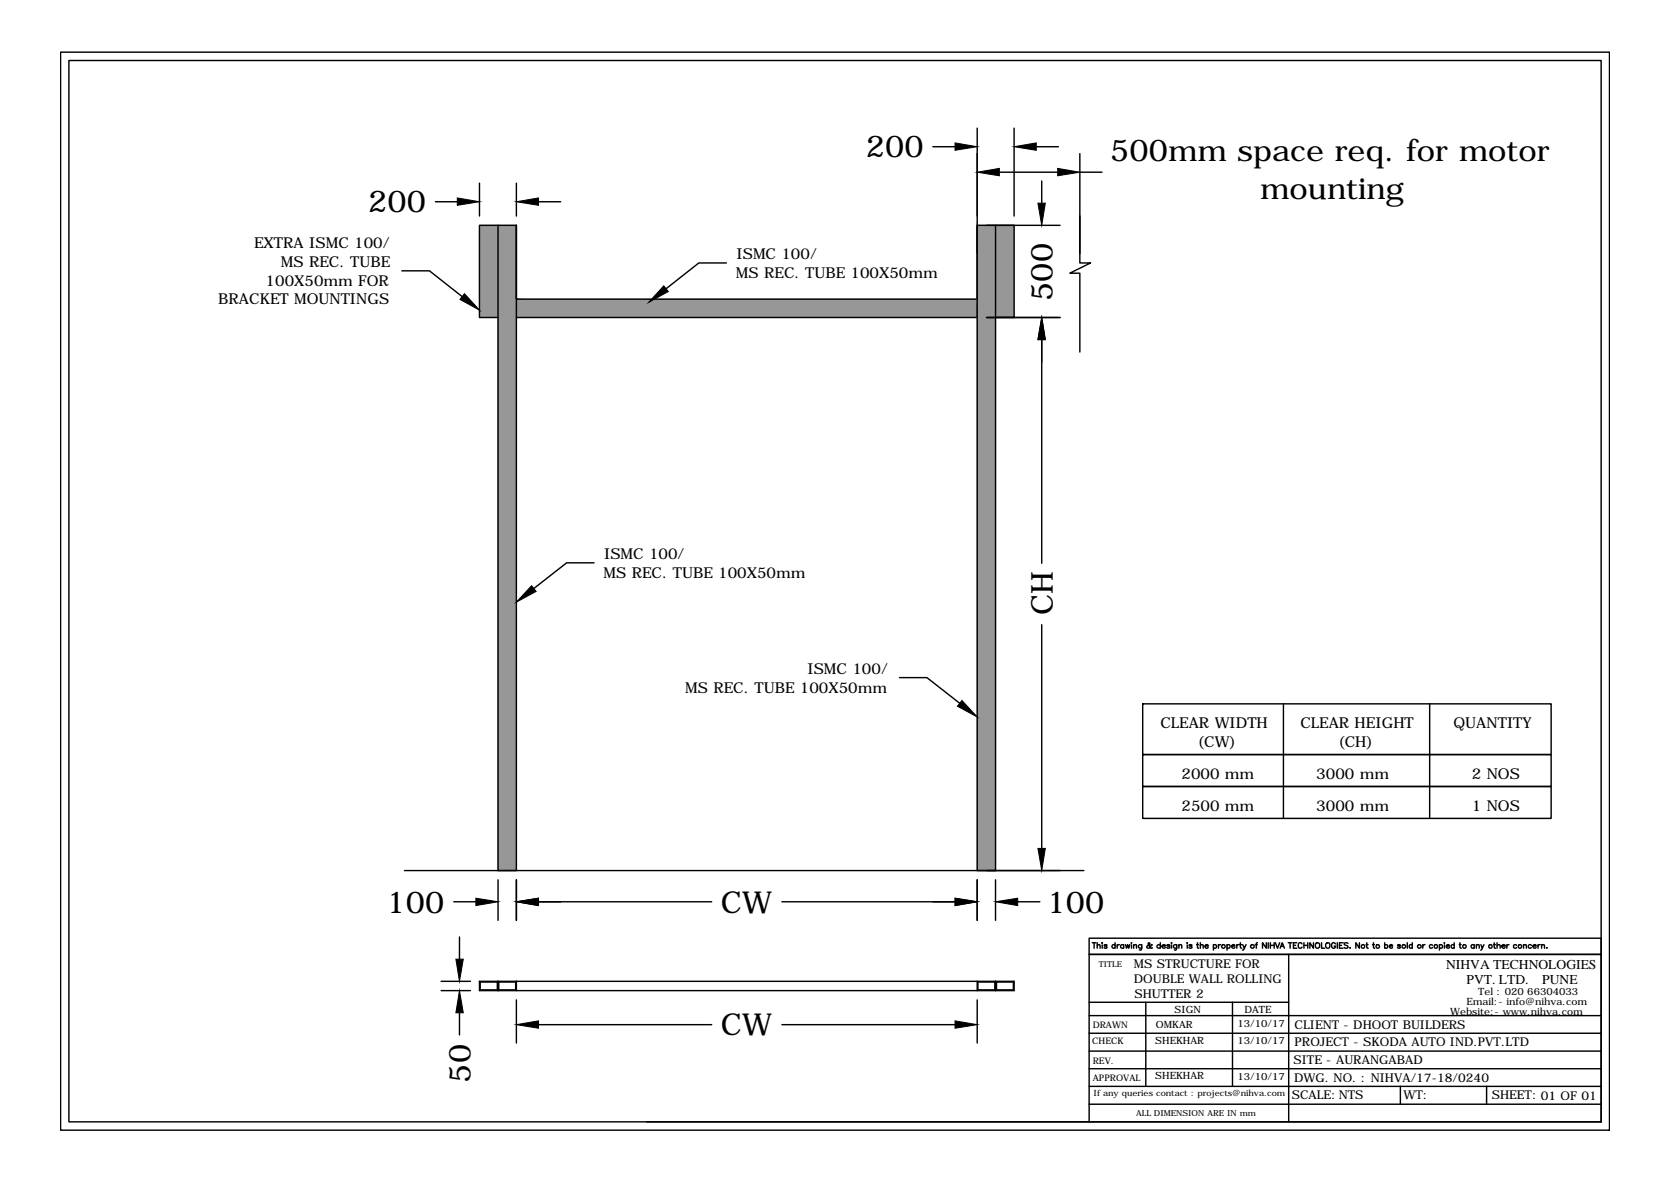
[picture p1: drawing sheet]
<svg xmlns="http://www.w3.org/2000/svg" width="297mm" height="210mm" viewBox="0 0 297 210" stroke-linecap="round" stroke-linejoin="round" font-family="sans-serif">
<!-- layer: 0 -->
<g fill="#979797" stroke="#979797" stroke-width=".18">
<path d="M88.5 40v114.7h3.3zM88.5 40h3.3v114.7z"/>
<path d="M85.2 40v16.4h3.3zM85.2 40h3.3v16.4z"/>
<path d="M91.8 53.2v3.2h81.9zM91.8 53.2h81.9v3.2z"/>
<path d="M173.7 40v13.2h3.3zM173.7 40h3.3v13.2z"/>
<path d="M173.7 53.2v101.5h3.3zM173.7 53.2h3.3v101.5z"/>
<path d="M177 40v16.4h3.3zM177 40h3.3v16.4z"/>
</g>
<g fill="none" stroke="#000" stroke-width=".25">
<path d="M10.8 9.3h275.3v191.6h-275.3zM12.2 10.8h272.4v188.6h-272.4zM77.4 35.9h3.9M85.2 32.6v5.8M91.8 32.6v5.8M95.7 35.9h4M165.8 26.1h4M173.7 22.8v30.4M177.6 30.6h10.4M180.3 22.8v15.6M184.2 26.1h3.9M185.2 32.2v3.9"/>
<path d="M192 38.4v8.3h1.9l-3.7 1.9h1.8v14M192 27.3v17.8M192 30.6h3.9M71.4 48.1h4.9l5.8 4.6M88.5 40h-3.3v16.4h3.3M91.8 40h-3.3v114.7h3.3v-114.7v13.2h81.9v3.2h-81.9M129.1 46.7h-4.9l-5.8 4.6M173.7 40h3.3v114.7h-3.3zM175.4 56.4h13M175.4 40h13M177 40h3.3v16.4h-3.3M185.2 60.4v39.7"/>
<path d="M105.6 100h-4.9l-5.8 4.6M185.2 111v39.8M159.9 120.4h4.9l5.8 4.6M203.1 125.1h72.6v9h-72.6zM203.1 134.1h72.6v5.7h-72.6zM203.1 139.8h72.6v5.7h-72.6zM228.1 125.1v20.4M254.1 125.1v20.4M71.9 154.7h120.8M88.5 156.4v7.2M91.8 156.4v7.2M173.7 156.4v7.2"/>
<path d="M175.4 154.7h13M177 156.4v7.2M78.4 174.4h5.2M78.4 176.1h5.2M80.7 160.3h3.9M81.7 166.5v4M85.4 174.5h3v1.4h-3zM88.5 174.4v1.7M88.7 174.5h3v1.4h-3zM91.8 174.4h81.9M91.8 176.1h81.9M91.8 174.4h-6.6v1.7h6.6"/>
<path d="M91.8 174.4v1.7M91.8 177.7v7.7M95.7 160.3h30.8M139 160.3h30.8M173.7 174.4v1.7M173.7 177.7v7.7M173.7 174.4h6.6v1.7h-6.6M173.8 174.5h3v1.4h-3zM177 174.4v1.7M177.1 174.5h3v1.4h-3zM180.9 160.3h3.9M193.6 178.1h35.5"/>
<path d="M194.2 167.6h.6M194.5 167.6v.9M195 168.1l.3-.2h.2l.1 .6M195 167.6v.9M195.9 167.6h.1M195.9 167.9v.6M196.8 168l-.2-.1h-.3v.2l.4 .1 .1 .2-.2 .1-.3-.1M198.2 168a.31 .31 0 0 0-.4 0 .31 .31 0 0 0 0 .4 .31 .31 0 0 0 .4 0M198.2 167.6v.9M198.6 167.9v.6M199 167.9l-.4 .2M199.7 168a.31 .31 0 0 0-.4 0 .31 .31 0 0 0 0 .4 .31 .31 0 0 0 .4 0"/>
<path d="M199.7 167.9v.6M200.1 167.9l.2 .6 .2-.6 .1 .6 .2-.6M201.1 167.6h.1M201.1 167.9v.6M201.5 168.1l.3-.2h.2v.6M201.5 167.9v.6M203 167.9v.7l-.2 .2h-.3M203 168a.33 .33 0 0 0-.5 0 .33 .33 0 0 0 0 .5 .33 .33 0 0 0 .5-.1M203.7 178.1v15M204.8 168l-.1-.1a.57 .57 0 0 1-.8 .5v-.3l.5-.2v-.2l-.2-.1-.1 .1 .1 .4 .4 .4 .2-.1M206.3 168a.33 .33 0 0 0-.5 0 .33 .33 0 0 0 0 .5 .33 .33 0 0 0 .5-.1M206.3 167.6v.9"/>
<path d="M206.6 168.1h.6a.33 .33 0 0 0-.6-.1 .33 .33 0 0 0 0 .5 .33 .33 0 0 0 .6-.1M208 168l-.3-.1-.3 .1 .5 .3v.2h-.3l-.2-.1M208.2 167.6h.1M208.3 167.9v.6M209.2 167.9v.7l-.1 .2h-.3M209.2 168a.33 .33 0 0 0-.5 0 .33 .33 0 0 0 0 .5 .33 .33 0 0 0 .5-.1M209.6 168.1l.2-.2h.2l.1 .6M209.6 167.9v.6M211 167.6h.1M211 167.9v.6M211.9 168l-.2-.1-.4 .1 .6 .3v.2h-.3l-.3-.1M212.7 167.9h.3"/>
<path d="M212.9 167.6v.8l.2 .1M213.4 168.1l.2-.2h.2l.1 .6M213.4 167.6v.9M214.2 168.1h.6a.31 .31 0 0 0-.5-.1 .31 .31 0 0 0 0 .5 .31 .31 0 0 0 .5-.1M215.7 168a.31 .31 0 0 1 .5 0 .31 .31 0 0 1 0 .4 .31 .31 0 0 1-.5 0M215.7 167.9v1M216.6 167.9v.6M217 167.9h-.3l-.1 .2M218.1 168a.31 .31 0 0 1 .5 0 .31 .31 0 0 1 0 .4 .31 .31 0 0 1-.5 0M218.1 167.9v1M219 168.1h.5a.31 .31 0 0 0-.4-.1 .31 .31 0 0 0 0 .5 .31 .31 0 0 0 .4-.1M219.1 178.1v15"/>
<path d="M219.9 167.9v.6M220.2 167.9h-.2l-.1 .2M220.4 167.9h.3M220.5 167.6v.8l.2 .1M220.9 167.9l.3 .6 .3-.6M221.2 168.5l-.2 .3-.1 .1M223.2 167.9h.3M223.5 167.6l-.2 .1v.8M225.1 167.6v.9l-.7-.9v.9M225.4 167.6v.9M225.8 167.6v.9M225.8 168h.7"/>
<path d="M226.5 167.6v.9M226.7 167.6l.4 .9 .4-.9M227.6 168.5l.3-.9 .4 .9M227.7 168.2h.5M229 167.6h.7M229.1 169.6v29.8M229.3 167.6v.9M229.9 168h.4M230.5 167.6h-.6v.9h.6M231.5 167.8l-.1-.1a.42 .42 0 0 0-.6 .3 .42 .42 0 0 0 .6 .4l.1-.1M231.8 168h.7M231.8 167.6v.9"/>
<path d="M232.5 167.6v.9M233.5 167.6v.9l-.7-.9v.9M234.9 167.6v.9h.6M237.4 167.8l-.1-.1a.46 .46 0 0 0-.7 .3 .46 .46 0 0 0 .6 .5l.2-.2v-.2h-.2M237.7 167.6v.9M238.1 168h.4M238.7 167.6h-.6v.9h.6M239.6 167.7l-.2-.1-.5 .1 .1 .2 .5 .2 .1 .2-.1 .2h-.1l-.5-.1M240 168.4h.1M241.7 167.6v.9l-.7-.9v.9M242.8 167.9h.4M243 167.6v.8l.2 .1"/>
<path d="M244 167.9h.3M244.2 167.6v.8l.2 .1M246.1 168a.31 .31 0 0 1 .5 0 .31 .31 0 0 1 0 .4 .31 .31 0 0 1-.5 0M246.1 167.6v.9M247 168.1h.5a.33 .33 0 0 0-.5-.1 .33 .33 0 0 0 0 .5 .33 .33 0 0 0 .5-.1M248.9 168l-.1-.1h-.3v.2l.3 .1 .1 .2-.1 .1-.4-.1M250.2 167.6v.9M251.1 168a.31 .31 0 0 0-.5 0 .31 .31 0 0 0 0 .4 .31 .31 0 0 0 .5 0M251.1 167.6v.9M252.9 167.9v.6M253.3 167.9l-.4 .2M254.6 168a.31 .31 0 0 0-.4 0 .31 .31 0 0 0 0 .4 .31 .31 0 0 0 .4 0"/>
<path d="M255.9 168a.31 .31 0 0 1 .4 0 .31 .31 0 0 1 0 .4 .31 .31 0 0 1-.4 0M255.9 167.9v1M256.7 167.6h.1M256.8 167.9v.6M257.1 168.1h.6a.33 .33 0 0 0-.5-.1 .33 .33 0 0 0 0 .5 .33 .33 0 0 0 .5-.1M258.5 168a.31 .31 0 0 0-.5 0 .31 .31 0 0 0 0 .4 .31 .31 0 0 0 .5 0M258.5 167.6v.9M259.4 167.9h.3M259.5 167.6v.8l.3 .1M262.1 168a.31 .31 0 0 0-.5 0 .31 .31 0 0 0 0 .4 .31 .31 0 0 0 .5 0M262.1 167.9v.6M262.4 168.1l.3-.2h.2v.6"/>
<path d="M262.4 167.9v.6M263.2 167.9l.3 .6 .3-.6M263.5 168.5l-.3 .4M265.5 167.9h.3M265.6 167.6v.8l.3 .1M266.1 168.1l.3-.2h.2l.1 .6M266.1 167.6v.9M267 168.1h.6a.32 .32 0 0 0-.5-.2 .32 .32 0 0 0-.1 .5 .32 .32 0 0 0 .4 .1l.2-.1M267.9 167.9v.6M268.2 167.9l-.3 .2M269.6 168a.31 .31 0 0 0-.5 0 .31 .31 0 0 0 0 .4 .31 .31 0 0 0 .5 0M270.8 168.1l.3-.2h.2v.6"/>
<path d="M270.8 167.9v.6M272.2 168a.31 .31 0 0 0-.4 0 .31 .31 0 0 0 0 .4 .31 .31 0 0 0 .4 0M272.5 168.1h.6a.33 .33 0 0 0-.5-.1 .33 .33 0 0 0 0 .5 .33 .33 0 0 0 .5-.1M273.4 167.9v.6M273.8 167.9l-.4 .2M274 168.1l.2-.2h.3v.6M274 167.9v.6M275 168.4h.1M81.7 180v3.9M95.7 182.1h30.8M114.9 199.4h169.7M139 182.1h30.8"/>
<path d="M193.6 199.4v-29.8h91h-91v-2.8h91v32.6M193.6 189.9h91M193.6 186.8h91M193.6 183.6h91M193.6 180.5h91M193.6 193.1h91M193.6 196.3h91M248.9 193.1v3.2M264.3 193.1v3.2"/>
<circle cx="217.5" cy="168.2" r=".32"/>
<circle cx="222.6" cy="168.2" r=".33"/>
<circle cx="234.2" cy="168" r=".46"/>
<circle cx="236" cy="168" r=".46"/>
<circle cx="242.3" cy="168.2" r=".32"/>
<circle cx="244.9" cy="168.2" r=".32"/>
<circle cx="249.5" cy="168.2" r=".32"/>
<circle cx="252.3" cy="168.2" r=".33"/>
<circle cx="255.2" cy="168.2" r=".32"/>
<circle cx="260.3" cy="168.2" r=".32"/>
<circle cx="264.9" cy="168.2" r=".32"/>
<circle cx="270.2" cy="168.2" r=".32"/>
</g>
<g fill="#000" stroke="#000" stroke-width=".18">
<path d="M81.3 35.2l3.9 .7-3.9 .6zM91.8 35.9l3.9-.7v1.3zM169.8 25.4l3.9 .7-3.9 .6zM173.7 30.6l3.9-.7v1.3zM180.3 26.1l3.9-.7v1.3zM184.5 36.1h1.3l-.6 3.9zM188 29.9l4 .7-4 .6zM82.6 52.2l2.6 2.9-3.4-1.9zM118 50.8l.8 1-3.5 1.9zM185.2 56.4l.6 4h-1.3zM94.5 104.1l.8 1-3.5 1.9zM171 124.5l2.7 2.9-3.5-1.9z"/>
<path d="M84.6 159.6l3.9 .7-3.9 .7zM91.8 160.3l3.9-.7v1.4zM169.8 159.6l3.9 .7-3.9 .7zM177 160.3l3.9-.7v1.4zM184.5 150.8h1.3l-.6 3.9zM81 170.5h1.4l-.7 3.9zM81.7 176.1l.7 3.9h-1.4zM91.8 182.1l3.9-.7v1.4zM169.8 181.4l3.9 .7-3.9 .7z"/>
</g>
<g font-size="5.4">
<text x="153.9" y="28">200</text>
<text x="197.4" y="28.7">500mm space req. for motor</text>
<text x="224" y="35.4">mounting</text>
<text x="65.5" y="37.8">200</text>
<text x="187.1" y="53.5" transform="rotate(-90 187.1 53.5)">500</text>
<text x="187.1" y="109.4" transform="rotate(-90 187.1 109.4)">CH</text>
<text x="68.7" y="162.2">100</text>
<text x="128.2" y="162.2">CW</text>
<text x="186.1" y="162.2">100</text>
<text x="128.2" y="184">CW</text>
<text x="83.6" y="192.4" transform="rotate(-90 83.6 192.4)">50</text>
</g>
<g font-size="2.7">
<text x="45.2" y="44.2">EXTRA ISMC 100/</text>
<text x="49.9" y="47.5">MS REC. TUBE</text>
<text x="130.9" y="46.1">ISMC 100/</text>
<text x="47.2" y="50.8">100X50mm FOR</text>
<text x="130.8" y="49.4">MS REC. TUBE 100X50mm</text>
<text x="38.8" y="54.1">BRACKET MOUNTINGS</text>
<text x="107.4" y="99.4">ISMC 100/</text>
<text x="107.3" y="102.7">MS REC. TUBE 100X50mm</text>
<text x="143.5" y="119.8">ISMC 100/</text>
<text x="121.8" y="123.1">MS REC. TUBE 100X50mm</text>
<text x="206.3" y="129.4">CLEAR WIDTH</text>
<text x="231.2" y="129.4">CLEAR HEIGHT</text>
<text x="258.4" y="129.4">QUANTITY</text>
<text x="212.8" y="132.7">(CW)</text>
<text x="237.9" y="132.7">(CH)</text>
<text x="210" y="138.4">2000 mm</text>
<text x="234" y="138.4">3000 mm</text>
<text x="261.7" y="138.4">2 NOS</text>
<text x="210" y="144.1">2500 mm</text>
<text x="234" y="144.1">3000 mm</text>
<text x="261.7" y="144.1">1 NOS</text>
</g>
<g font-size="2.4">
<text x="257.1" y="172.2">NIHVA TECHNOLOGIES</text>
<text x="260.7" y="174.9">PVT. LTD.</text>
<text x="274.2" y="174.9">PUNE</text>
</g>
<g font-size="2.2">
<text x="201.6" y="172.1">MS STRUCTURE FOR</text>
<text x="201.6" y="174.8">DOUBLE WALL ROLLING</text>
<text x="201.6" y="177.4">SHUTTER 2</text>
<text x="230.1" y="182.9">CLIENT - DHOOT BUILDERS</text>
<text x="230.1" y="186">PROJECT - SKODA AUTO IND.PVT.LTD</text>
<text x="229.9" y="189.1">SITE - AURANGABAD</text>
<text x="229.6" y="195.4">SCALE:NTS</text>
<text x="230.1" y="192.3">DWG. NO. : NIHVA/17-18/0240</text>
<text x="249.5" y="195.4">WT:</text>
<text x="265.2" y="195.4">SHEET: 01 OF 01</text>
</g>
<g font-size="1.8">
<text x="260.7" y="178.6">Email:- info@nihva.com</text>
<text x="262.8" y="176.8">Tel : 020 66304033</text>
<text x="205.4" y="185.5">SHEKHAR</text>
<text x="205.5" y="182.8">OMKAR</text>
<text x="208.8" y="180">SIGN</text>
<text x="220" y="182.5">13/10/17</text>
<text x="220" y="185.6">13/10/17</text>
<text x="221.2" y="180">DATE</text>
<text x="257.8" y="180.4">Website:- www.nihva.com</text>
<text x="205.4" y="191.8">SHEKHAR</text>
<text x="220" y="191.9">13/10/17</text>
</g>
<g font-size="1.6">
<text x="194.2" y="185.5">CHECK</text>
<text x="194.2" y="182.8">DRAWN</text>
<text x="194.2" y="189.1">REV.</text>
<text x="194.2" y="192.2">APPROVAL</text>
</g>
<g font-size="1.5">
<text x="194.4" y="194.7">If any queries contact : projects@nihva.com</text>
<text x="201.9" y="198.3">ALL DIMENSION ARE IN mm</text>
</g>
<text font-size="1.4" x="195.3" y="171.8">TITLE</text>
</svg>
